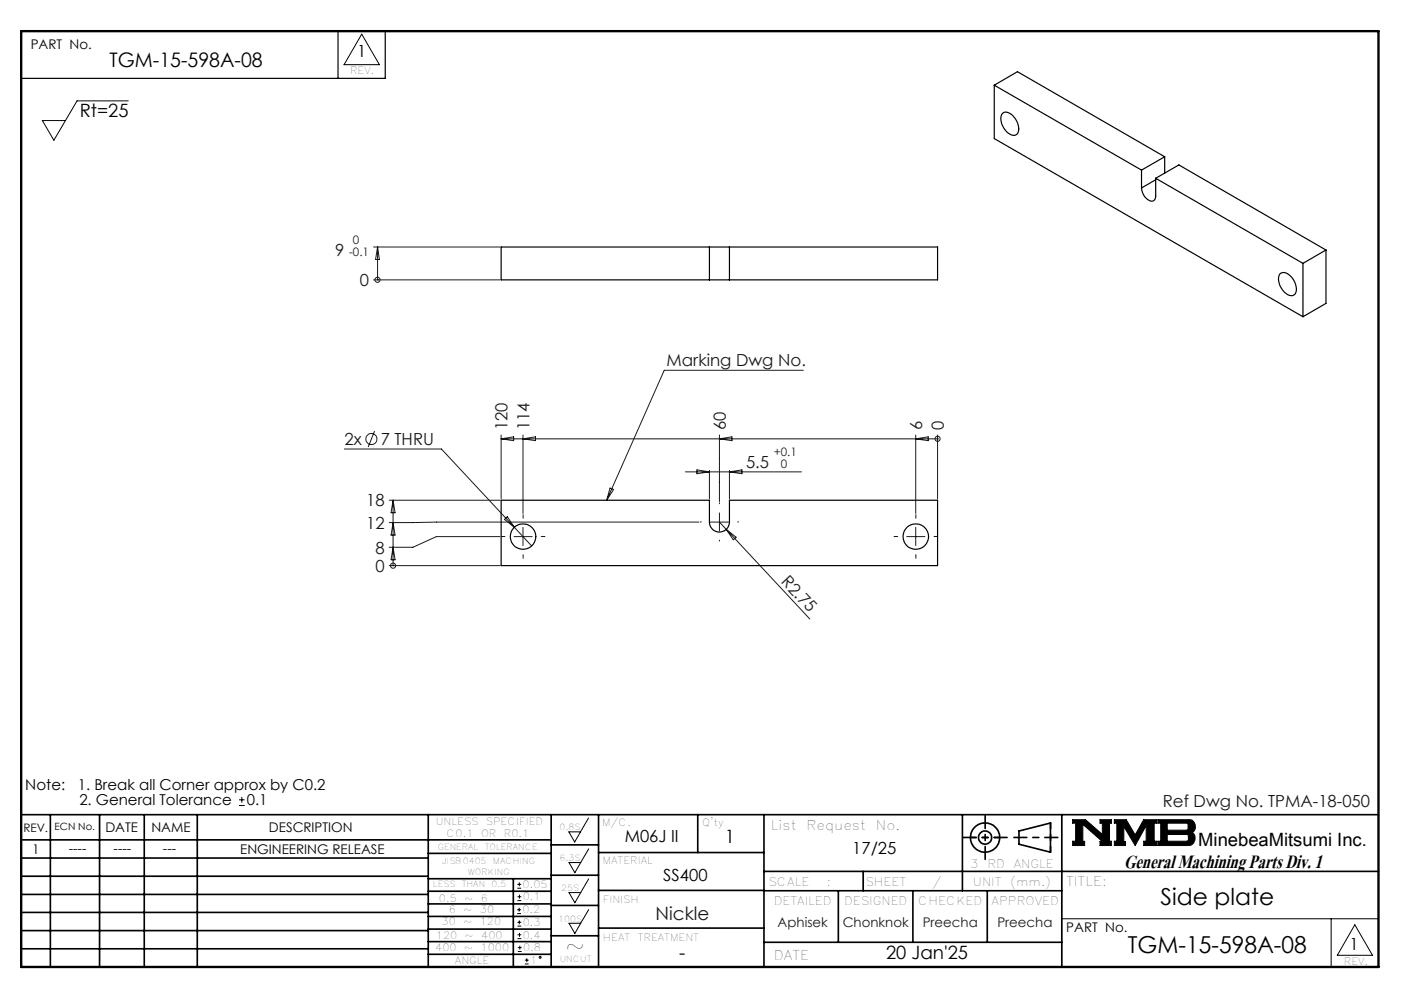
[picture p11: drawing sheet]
<svg xmlns="http://www.w3.org/2000/svg" width="297mm" height="210mm" viewBox="0 0 297 210" stroke-linecap="round" stroke-linejoin="round" font-family="sans-serif">
<g fill="none" stroke="#000" stroke-width=".21">
<path d="M76.5 7.2l3.8 6.5h-7.5zM27.1 21.3h-10.8l-4.9 8.4-2.4-4.2h4.9M50.6 170.3h1.2M50.6 169.1h1.2M51.2 168.5v1.2M120.3 175.9h2.5l-1.2 2.2zM124.5 173l-1.7 2.9M124.5 179.5l-1.7 2.9M226.9 173.3h2.7l3.6 3.2v-2.4h-.5v-.8h2.4v.8h-.4v3.8h.4v.9h-2.4v-.9h.5l-4.1-3.6v3.6h.3v.9h-2.5v-.9h.6v-3.8h-.6zM235.7 173.3h2.5l1.9 3.3 1.8-3.3h2.8v.8h-.5v3.8h.5v.9h-2.8v-.9h.6v-3.3l-2.4 4.2-2.4-4v3.2h.4v.8h-2.4v-.9h.6v-3.8h-.6zM244.9 173.3h6.6a1.47 1.47 0 0 1 1.3 1.2 1.47 1.47 0 0 1-.7 1.6 1.48 1.48 0 0 1 .7 1.6 1.48 1.48 0 0 1-1.4 1.1h-6.5v-.9h.6v-3.8h-.6zM246.9 174.1h4.1l.3 .2v1l-.3 .3h-4.1z"/>
<path d="M246.9 176.5h4.2l.3 .3v.8l-.4 .3h-4.1zM109.4 193.2h.8M109.4 192.4h.8M109.4 187.8h.8M109.4 187h.8M109.5 198.5h.8M109.5 197.7h.8M109.5 195.9h.8M109.5 195h.8M109.5 190.5h.8M109.5 189.6h.8M109.8 192v.8"/>
<path d="M109.9 194.7v.8M109.9 186.6v.8M109.9 189.2v.8M109.9 197.3v.8M110 200v.8M120.4 182.4h2.4l-1.2 2.2zM120.4 188.8h2.4l-1.2 2.1zM120.4 195.3h2.4l-1.2 2.1zM124.5 185.9l-1.7 2.9M124.5 192.4l-1.7 2.9M224.6 194.3h67M281.6 194.3v10.2"/>
<path d="M286.6 195.6l3.7 6.4h-7.4zM109.5 201.2h.8M109.5 200.4h.8M111 203.9h.8M111 203.1h.8M111.4 202.7v.8"/>
<circle cx="114.3" cy="202.5" r=".2"/>
</g>
<g fill="none" stroke="#000" stroke-width=".35">
<path d="M4.5 172.3h287.1M4.5 177.6h112.1M10.7 172.3v32.2M21.1 172.3v32.2M30.5 172.3v32.2M41.7 172.3v32.2M90.6 172.3v32.2M116.6 172.3v32.2M116.6 178.7h10M126.6 172.3v32.2M147.6 172.3v8M161.6 172.3v32.2"/>
<path d="M203.6 172.3v16.1M215.5 175.7l6.7-1.6v6.1l-6.7-1.7zM224.6 172.3v32.2M4.5 185.3h86.1M4.5 181.5h86.1M4.5 189.2h86.1M4.5 193h86.1M4.5 196.8h86.1M90.6 199.1h26M90.6 193.8h26M90.6 188.5h26M90.6 191.2h26"/>
<path d="M90.6 180.5h26M90.6 185.8h26M90.6 196.5h26M108.6 185.8v18.5M116.6 185.1h10M116.6 191.5h10M116.6 197.9h10M126.6 196.3h35M126.6 188.3h35M126.6 180.3h35M161.6 184.3h130M161.6 199.3h63"/>
<path d="M161.6 188.4h63M177.3 188.4v10.9M182.6 184.3v4.1M193.1 188.4v10.9M208.8 188.4v10.9M4.5 200.7h86.1M90.6 201.8h26"/>
<circle cx="208.4" cy="177.1" r="3.1"/>
<circle cx="208.4" cy="177.1" r="1.4"/>
</g>
<path d="M4.5 6.6h287.1" fill="none" stroke="#000" stroke-width=".21" stroke-dasharray="6.3 1.3 1.3 1.3" stroke-dashoffset="1.9"/>
<g fill="none" stroke="#000" stroke-width=".25">
<path d="M71.5 6.6v10M81.5 6.6v10h-77M210.3 18l4.9-2.8 31.2 18M210.3 18v11.3l65.3 37.7M210.3 18l31.2 18M212.1 24a1.98 1.98 0 0 1 2.6 1 2.99 2.99 0 0 1 .5 3.4 1.98 1.98 0 0 1-2.7-1.1 2.99 2.99 0 0 1-.4-3.3zM241.5 36v3.7M244.5 37.7v3.8a.96 .96 0 0 1-.6 1 .96 .96 0 0 1-1.2-.4 3.3 3.3 0 0 1-1.2-2.4M244.5 37.7l31.1 18M244.5 37.7l4.9-2.8 31.1 18M244.5 38l-3 1.7M246.4 33.2l-4.9 2.8"/>
<path d="M246.4 33.2v3.4M150.1 59.2h4.2M150.1 52.2h4.2M150.1 52.2h-44.1v7h44.1M150.1 52.2v7M154.3 52.2v7M154.3 52.2h44v7h-44M270.8 57.9a1.56 1.56 0 0 1 2.1 .4 3.3 3.3 0 0 1 1 4 1.69 1.69 0 0 1-2.4-.7 3.2 3.2 0 0 1-.7-3.7zM275.6 55.7v11.3M280.5 52.9v11.3l-4.9 2.8M280.5 52.9l-4.9 2.8M106 105.8h44.1v4.6a2.12 2.12 0 0 0 2.1 2.1 2.12 2.12 0 0 0 2.1-2.1v-4.6h44v13.8h-92.3z"/>
<circle cx="110.6" cy="113.5" r="2.7"/>
<circle cx="193.7" cy="113.5" r="2.7"/>
</g>
<path d="M205.3 177.1h6.2M222.2 174v6.2" fill="none" stroke="#000" stroke-width=".35" stroke-dasharray="15.2 1.3 1.3 1.3" stroke-dashoffset="14.1"/>
<path d="M203.8 177.1h9.2M208.4 172.5v9.2M214.5 177.1h9.3" fill="none" stroke="#000" stroke-width=".35" stroke-dasharray="15.2 1.3 1.3 1.3" stroke-dashoffset="12.5"/>
<path d="M4.5 6.6h287.1v197.9h-287.1z" fill="none" stroke="#000" stroke-width=".5"/>
<path d="M226.9 173.3v.8h.6v3.8h-.6v.9h2.5v-.9h-.3v-3.6l4.1 3.6h-.5v.9h2.4v-.9h-.4v-3.8h.4v-.8h-2.4v.8h.5v2.4l-3.6-3.2zM235.7 173.3v.8h.6v3.8h-.6v.9h2.4v-.8h-.4v-3.2l2.4 4 2.4-4.2v3.3h-.6v.9h2.8v-.9h-.5v-3.8h.5v-.8h-2.8l-1.8 3.3-1.9-3.3zM246.9 176.5h4.2l.3 .2v1l-.3 .2h-4.2zM244.9 173.3v.8h.6v3.8h-.6v.9h6.9l.7-.5 .3-.9-.1-.7-.6-.6a1.48 1.48 0 0 0 .7-1.6 1.48 1.48 0 0 0-1.3-1.2zM246.9 174.1h4.1l.3 .2v1.1l-.2 .2h-4.2z" fill-rule="evenodd" fill="#000"/>
<g fill="none" stroke="#191924" stroke-width=".21">
<path d="M79 59.2h26.7M79 52.2h26.7M79.9 59.2h.1M79.9 52.2v7M79.9 52.2l.4 2.7h-.9zM169.9 78.3h-29.4l-12.2 27.5M72.8 95h20.6l15.4 16.5M79.2 91.1l-1.3 3.4M106 92.8h92.3M106 92v13.5M106 92.8l2.7-.4v.8zM110.6 92v16.6"/>
<path d="M110.6 92.8l2.7-.4v.8zM145 99.8h24.5M147.4 99.4l2.7 .4-2.7 .4zM150.1 99.5v6M152.2 92v14.1M152.2 92.8l2.6-.4v.8zM154.3 99.8l2.7-.4v.8zM154.3 99.5v6M193.7 92v16.6M193.7 92.8l2.7-.4v.8zM198.3 92.8h.1M198.3 92v13.5"/>
<path d="M82.3 119.6h23.4M82.3 105.8h23.4M83.1 119.6h.1M83.1 105.8v13.8M83.1 115.7l.5 2.7h-.9zM83.1 110.5l.5 2.7h-.9zM83.1 105.8l.5 2.6h-.9zM105.7 113.5h-13.4l-5 2.2h-5M106.7 109.8l.6-.5 1.5 2.2zM108.7 113.5h3.9M108.8 111.5l3.7 4M110.6 111.5v3.9"/>
<path d="M129 103.2l.8 .3-1.5 2.3zM147.8 110.4l-65.5 .1M150.2 110.4h3.9M152.2 108.5v3.8M152.2 110.4l19.1 20.5M153.6 112l2.1 1.6-.6 .6zM191.8 113.5h3.9M193.7 111.5v3.9"/>
<circle cx="79.9" cy="59.2" r=".54"/>
<circle cx="78.5" cy="92.8" r="1.18"/>
<circle cx="198.3" cy="92.8" r=".54"/>
<circle cx="83.1" cy="119.6" r=".54"/>
</g>
<path d="M106.8 113.5h-.8M110.7 109.6v-.8M110.7 117.3v.8M114.5 113.5h.8M148.4 110.4h-.2M152.2 106.5v-.2M152.2 114.2v.2M156 110.4h.2M189.9 113.5h-.8M193.7 109.6v-.8M193.7 117.3v.8M197.6 113.5h.8" fill="none" stroke="#191924" stroke-width=".21" stroke-dasharray="15.2 1.3 1.3 1.3"/>
<text font-size="6.2" x="237.8" y="183.6">General Machining Parts Div. 1</text>
<g font-size="4.9">
<text x="245.5" y="191.4">Side plate</text>
<text x="119.6" y="201.8">~</text>
<text x="238.6" y="201.5">TGM-15-598A-08</text>
</g>
<text font-size="4.2" x="23.1" y="14.3">TGM-15-598A-08</text>
<g font-size="3.9">
<text x="16.9" y="24.6">Rt=25</text>
<text x="153.3" y="178.4">1</text>
<text x="253.5" y="178.9">MinebeaMitsumi Inc.</text>
<text x="143.7" y="202.9">-</text>
<text x="187.5" y="202.9">20 Jan'25</text>
</g>
<text font-size="3.9" fill="#191924" x="138.7" y="194.6">Nickle</text>
<g font-size="3.5">
<text x="75.6" y="12.1">1</text>
<text x="132.1" y="178.2">M06J II</text>
<text x="180.3" y="180.5">17/25</text>
<text x="140.3" y="186.3">SS400</text>
<text x="285.5" y="200.9">1</text>
</g>
<g font-size="3.5" fill="#191924">
<text x="70.9" y="54.1">9</text>
<text x="76.1" y="60.5">0</text>
<text x="141" y="77.5">Marking Dwg No.</text>
<text x="72.9" y="94.2">2x</text>
<text x="80.5" y="94.2">7 THRU</text>
<text x="107.4" y="91" transform="rotate(-90 107.4 91)">120</text>
<text x="112" y="91" transform="rotate(-90 112 91)">114</text>
<text x="153.5" y="91" transform="rotate(-90 153.5 91)">60</text>
<text x="195.1" y="91" transform="rotate(-90 195.1 91)">6</text>
<text x="199.7" y="91" transform="rotate(-90 199.7 91)">0</text>
<text x="157.8" y="99">5.5</text>
<text x="77.5" y="107.1">18</text>
<text x="77.5" y="111.8">12</text>
<text x="79.4" y="117.1">8</text>
<text x="79.4" y="120.9">0</text>
<text x="165.1" y="123.1" transform="rotate(47 165.1 123.1)">R2.75</text>
<text x="246" y="170.6">Ref Dwg No. TPMA-18-050</text>
</g>
<g font-size="3.2">
<text x="5.4" y="167.2">Note:</text>
<text x="16.4" y="167.2">1. Break all Corner approx by C0.2</text>
<text x="16.8" y="170.3">2. General Tolerance</text>
<text x="52.2" y="170.3">0.1</text>
</g>
<g font-size="2.8">
<text x="6.5" y="10.4">PART No.</text>
<text x="22.3" y="175.9">DATE</text>
<text x="32" y="175.9">NAME</text>
<text x="56.9" y="175.9">DESCRIPTION</text>
<text x="163.1" y="175.4">List</text>
<text x="170.6" y="175.4">Request</text>
<text x="185.3" y="175.4">No.</text>
<text x="6.8" y="180.6">1</text>
<text x="14.5" y="180.3">----</text>
<text x="24" y="180.3">----</text>
<text x="34.5" y="180.3">---</text>
<text x="50.8" y="180.7">ENGINEERING RELEASE</text>
<text x="225.5" y="187.3">TITLE:</text>
<text x="225.6" y="197.2">PART No.</text>
<text x="163.7" y="203">DATE</text>
</g>
<g font-size="2.8" fill="#191924">
<text x="164.5" y="196.1">Aphisek</text>
<text x="178.3" y="196.1">Chonknok</text>
<text x="195.2" y="196.1">Preecha</text>
<text x="211" y="196.1">Preecha</text>
</g>
<g font-size="2.5" fill="#191924">
<text x="74.7" y="51.6">0</text>
<text x="73.8" y="54">-0.1</text>
<text x="163.7" y="96.5">+0.1</text>
<text x="165.2" y="99">0</text>
</g>
<g font-size="2.5">
<text x="4.9" y="175.9">REV.</text>
<text x="205.2" y="183.6">3</text>
<text x="208.9" y="183.6">RD</text>
<text x="214.4" y="183.6">ANGLE</text>
<text x="162.5" y="187.3">SCALE</text>
<text x="163.7" y="191.5">DETAILED</text>
<text x="174.9" y="187.3">:</text>
<text x="178.6" y="191.5">DESIGNED</text>
<text x="183.1" y="187.3">SHEET</text>
<text x="194.2" y="191.5">CHECKED</text>
<text x="197.2" y="187.3">/</text>
<text x="205.8" y="187.3">UNIT</text>
<text x="209.8" y="191.5">APPROVED</text>
<text x="213.7" y="187.3">(mm.)</text>
</g>
<g font-size="2.1">
<text x="74.1" y="15.7">REV.</text>
<text x="11.6" y="175.6">ECN No.</text>
<text x="92.2" y="174.5">UNLESS</text>
<text x="94.5" y="177.1">C0.1</text>
<text x="101.8" y="177.1">OR</text>
<text x="102.8" y="174.5">SPECIFIED</text>
<text x="106.6" y="177.1">R0.1</text>
<text x="127.3" y="174.7">M/C.</text>
<text x="148.6" y="174.8">Q'ty</text>
<text x="127.5" y="182.8">MATERIAL</text>
<text x="92.8" y="190.8">0.5</text>
<text x="98.2" y="190.8">~</text>
<text x="101.7" y="190.8">6</text>
<text x="110.6" y="187.8">0.05</text>
<text x="110.6" y="190.4">0.1</text>
<text x="127.6" y="190.9">FINISH</text>
<text x="93.4" y="195.7">30</text>
<text x="94.9" y="193">6</text>
<text x="98" y="195.7">~</text>
<text x="98" y="193">~</text>
<text x="101.5" y="195.7">120</text>
<text x="101.5" y="193">30</text>
<text x="110.5" y="193.2">0.2</text>
<text x="110.6" y="195.9">0.3</text>
<text x="92.1" y="201.1">400</text>
<text x="92.2" y="198.6">120</text>
<text x="96.2" y="203.9">ANGLE</text>
<text x="98.2" y="201.1">~</text>
<text x="98.3" y="198.6">~</text>
<text x="101.7" y="201.1">1000</text>
<text x="101.8" y="198.6">400</text>
<text x="110.6" y="198.5">0.4</text>
<text x="110.7" y="201.2">0.8</text>
<text x="112.1" y="203.9">1</text>
<text x="127.6" y="199">HEAT</text>
<text x="134.9" y="199">TREATMENT</text>
<text x="284.3" y="204.1">REV.</text>
</g>
<g font-size="1.8">
<text x="92.6" y="179.7">GENERAL</text>
<text x="102.5" y="179.7">TOLERANCE</text>
<text x="118.4" y="175.6">0.8S</text>
<text x="93.5" y="182.6">JISB0405</text>
<text x="99" y="185">WORKING</text>
<text x="104.3" y="182.6">MACHING</text>
<text x="118.4" y="182.1">6.3S</text>
<text x="91.6" y="187.6">LESS</text>
<text x="97.7" y="187.6">THAN</text>
<text x="104" y="187.6">0.5</text>
<text x="118.7" y="188.4">25S</text>
<text x="118.1" y="194.9">100S</text>
<text x="118.4" y="203.4">UNCUT</text>
</g>
</svg>
